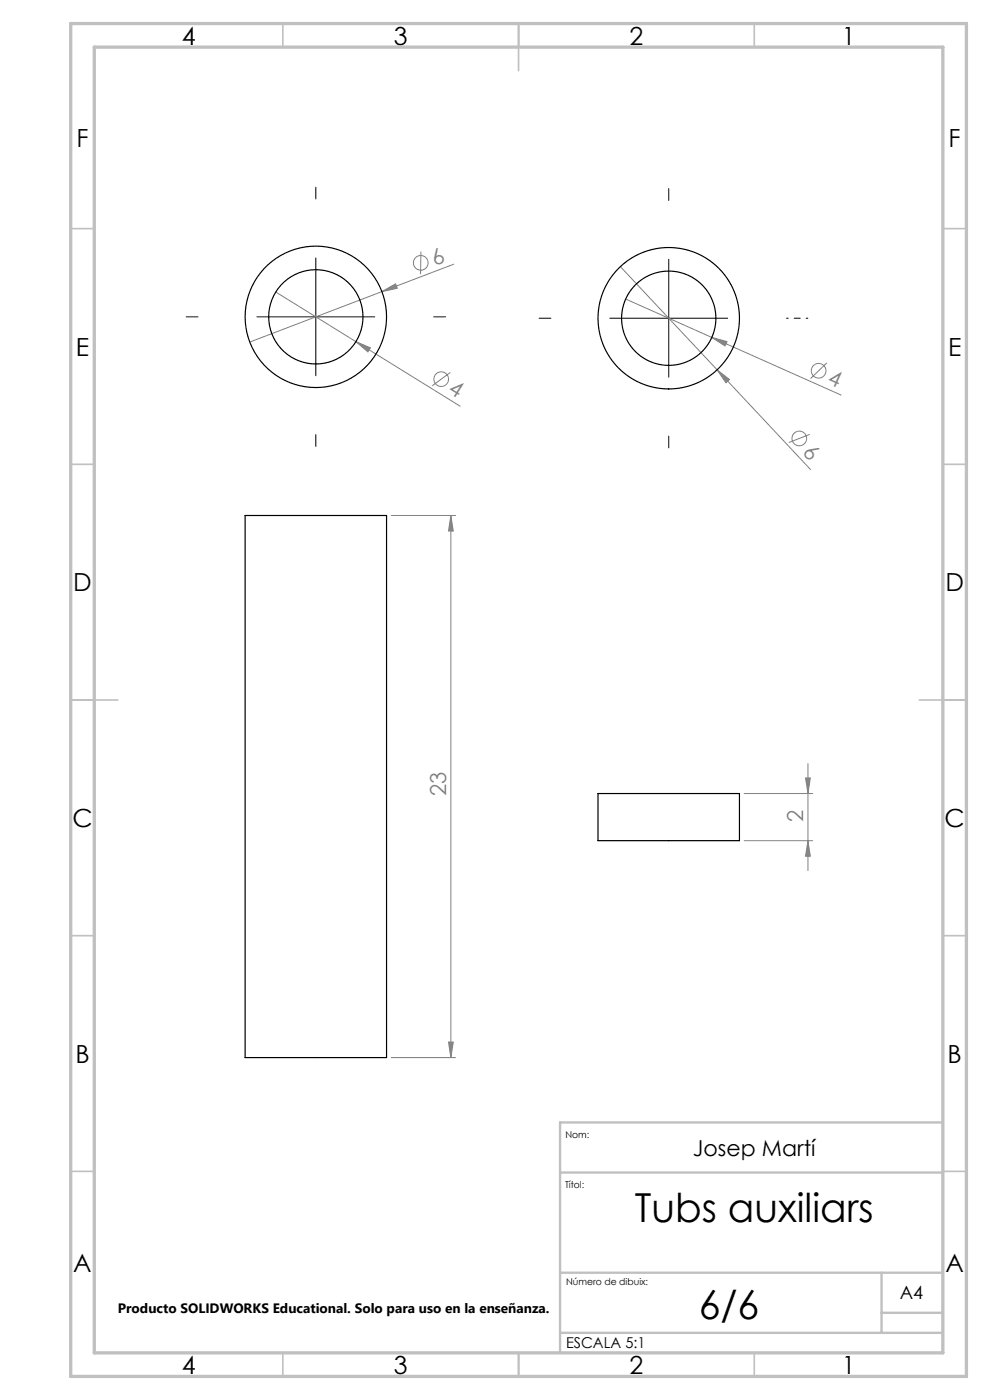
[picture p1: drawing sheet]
<svg xmlns="http://www.w3.org/2000/svg" width="210mm" height="297mm" viewBox="0 0 210 297" stroke-linecap="round" stroke-linejoin="round" font-family="sans-serif">
<g fill="none" stroke="#808080" stroke-width=".21">
<path d="M89.3 53.4l-.1 4.8M96.3 56l-15.3 5.9M131.6 56.6l20.5 21.9M58.5 62l17 10.5M75.5 72.5l3.1 1.3-.6 .9zM75.5 72.5l22.1 13.7M81 61.9l2.9-1.7 .4 1zM81 61.9l-28 10.7M95.5 79l-3.8 2.9M132.7 63.4l18.3 8.2M151 71.6l3.2 .9-.4 .9zM151 71.6l27.4 12.2"/>
<path d="M152.1 78.5l2.6 2-.7 .7zM152.1 78.5l19.8 21.1M175.4 77l-3.5 3.3M171.8 92.1l-4.5 1.8M83 109.4h13.6M95.6 109.4v115M95.6 109.4l.5 3.3h-1zM157.9 178.3h14.5M157.9 168.3h14.5M170.9 165h1l-.5 3.3zM171.4 162v22.7M171.4 178.3l.5 3.3h-1z"/>
<path d="M83 224.4h13.6M95.1 221.1h1l-.5 3.3z"/>
<circle cx="89.2" cy="55.8" r="1.56"/>
<circle cx="173.6" cy="78.7" r="1.56"/>
<circle cx="93.6" cy="80.4" r="1.56"/>
<circle cx="169.6" cy="93" r="1.56"/>
</g>
<path d="M67 42.2v-2.5M141.9 42.5v-2.5M42 67.2h-2.5M92 67.2h2.5M116.9 67.5h-2.5M67 92.2v2.5M141.9 92.5v2.5" fill="none" stroke="#000" stroke-width=".21" stroke-dasharray="15.2 1.3 1.3 1.3"/>
<path d="M166.9 67.5h4.5" fill="none" stroke="#000" stroke-width=".21" stroke-dasharray="15.2 1.3 1.3 1.3" stroke-dashoffset="14.9"/>
<path d="M67 54.7v25M141.9 55v25M54.5 67.2h25M129.4 67.5h25" fill="none" stroke="#000" stroke-width=".21"/>
<g fill="none" stroke="#c0c0c0" stroke-width=".35">
<path d="M60 5v5M110 5v10M160 5v5M15 48.5h5M200 48.5h5M15 98.5h5M200 98.5h5M15 148.5h10M195 148.5h10M15 198.5h5M200 198.5h5M15 248.5h5"/>
<path d="M200 248.5h5M60 287v5M110 287v5M160 287v5"/>
</g>
<path d="M200 238.1h-81.2v48.9M118.8 248.8h81.2M118.8 270h81.2M187 270v12.8M187 278.5h13M118.8 282.8h81.2" fill="none" stroke="#c0c0c0" stroke-width=".5"/>
<path d="M15 5h190v287h-190zM20 10h180v277h-180z" fill="none" stroke="#c0c0c0" stroke-width=".7"/>
<g fill="#808080">
<path d="M81 61.9l2.9-1.7 .4 1z"/>
<path d="M152.1 78.5l2.6 2-.7 .7z"/>
<path d="M75.5 72.5l3.1 1.3-.6 .9z"/>
<path d="M151 71.6l3.2 .9-.4 .9z"/>
<path d="M95.1 221.1h1l-.5 3.3zM95.6 109.4l.5 3.3h-1zM171.4 178.3l.5 3.3h-1zM170.9 165h1l-.5 3.3z"/>
</g>
<g fill="none" stroke="#000" stroke-width=".25">
<path d="M52 109.4h30v115h-30zM126.9 168.3h30v10h-30z"/>
<circle cx="67" cy="67.2" r="15"/>
<circle cx="67" cy="67.2" r="10"/>
<circle cx="141.9" cy="67.5" r="15"/>
<circle cx="141.9" cy="67.5" r="10"/>
</g>
<g font-size="8.5">
<text x="134.7" y="259.3">Tubs auxiliars</text>
<text x="148.2" y="279.7">6/6</text>
</g>
<g font-size="5.3">
<text x="38.5" y="9.5">4</text>
<text x="83.5" y="9.5">3</text>
<text x="133.6" y="9.5">2</text>
<text x="178.6" y="9.5">1</text>
<text x="16.2" y="31.2">F</text>
<text x="201.2" y="31.2">F</text>
<text x="16.1" y="75.5">E</text>
<text x="201.1" y="75.5">E</text>
<text x="15.5" y="125.5">D</text>
<text x="200.5" y="125.5">D</text>
<text x="15.4" y="175.5">C</text>
<text x="200.4" y="175.5">C</text>
<text x="16" y="225.5">B</text>
<text x="201" y="225.5">B</text>
<text x="15.5" y="269.8">A</text>
<text x="200.5" y="269.8">A</text>
<text x="38.5" y="291.5">4</text>
<text x="83.5" y="291.5">3</text>
<text x="133.6" y="291.5">2</text>
<text x="178.6" y="291.5">1</text>
</g>
<g font-size="4.7" fill="#808080">
<text x="92.3" y="56.4" transform="rotate(-21 92.3 56.4)">6</text>
<text x="94.9" y="83.2" transform="rotate(32 94.9 83.2)">4</text>
<text x="175.3" y="81.3" transform="rotate(24 175.3 81.3)">4</text>
<text x="170.1" y="96.1" transform="rotate(47 170.1 96.1)">6</text>
<text x="94.6" y="168.9" transform="rotate(-90 94.6 168.9)">23</text>
<text x="170.4" y="174.4" transform="rotate(-90 170.4 174.4)">2</text>
</g>
<text font-size="4.7" x="147" y="245.3">Josep Martí</text>
<text font-size="3.9" x="190.9" y="275.5">A4</text>
<text font-size="3.2" x="120.1" y="286">ESCALA 5:1</text>
<text font-size="2.9" x="25" y="278.6">Producto SOLIDWORKS Educational. Solo para uso en la enseñanza.</text>
<g font-size="2">
<text x="120" y="241.4">Nom:</text>
<text x="119.9" y="251.9">Títol:</text>
<text x="120.1" y="272.5">Número de dibuix:</text>
</g>
</svg>
